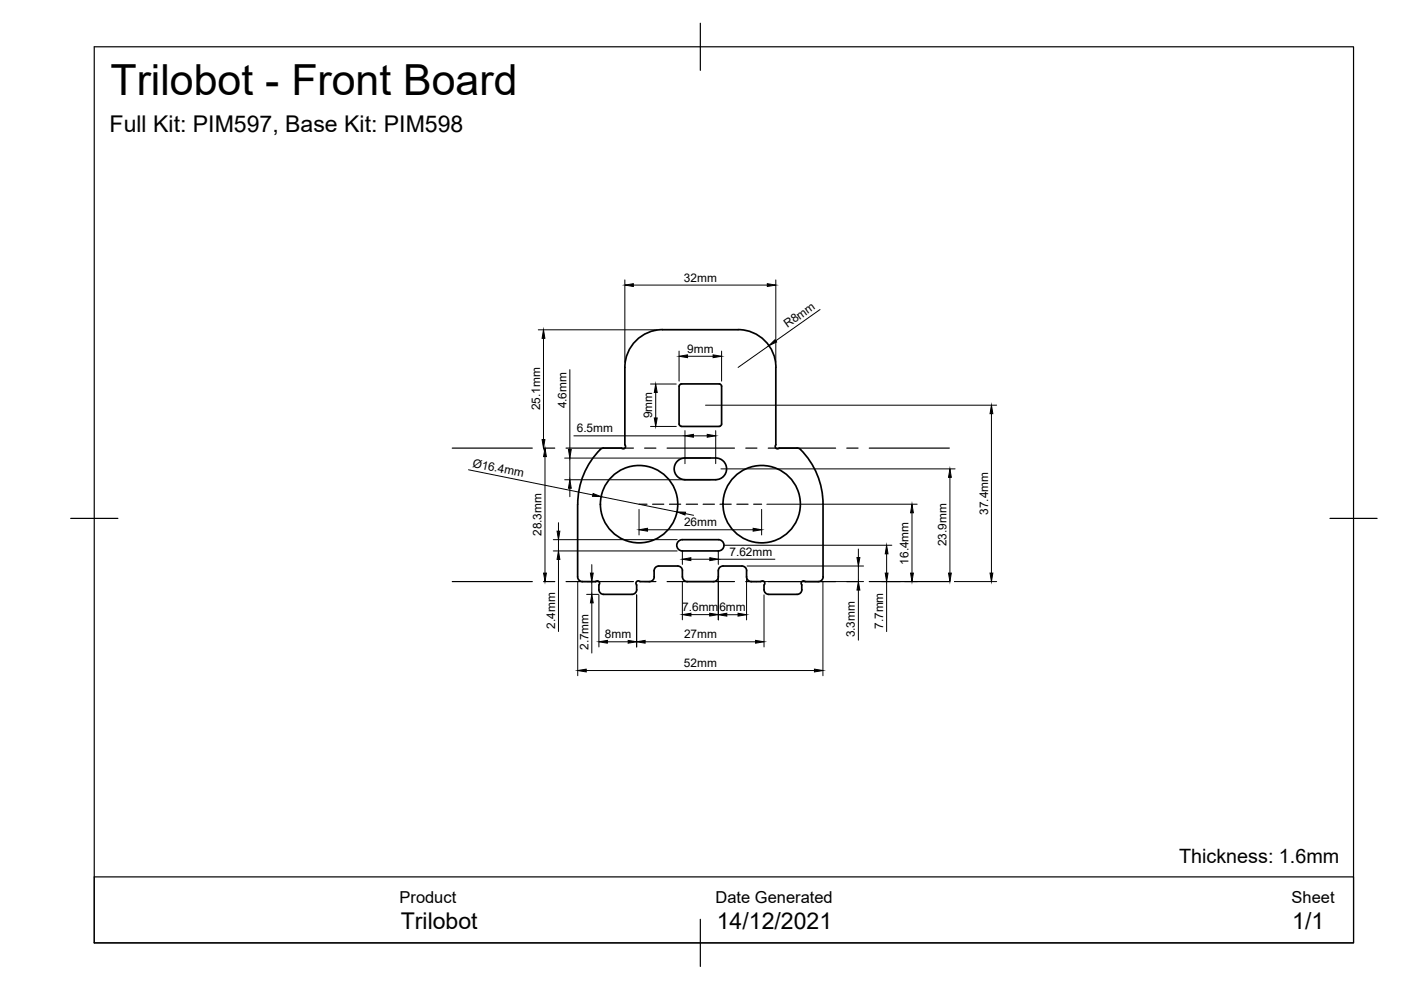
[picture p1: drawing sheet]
<svg xmlns="http://www.w3.org/2000/svg" width="297mm" height="210mm" viewBox="0 0 297 210" stroke-linecap="round" stroke-linejoin="round" font-family="sans-serif">
<!-- layer: Visible -->
<g fill="none" stroke="#000" stroke-width=".36">
<path d="M140.5 69.9h16M140.5 69.9a8 8 0 0 0-8 8v16.4a.5 .5 0 0 1 0 .7 .5 .5 0 0 1-.7 0h-3.8M156.5 69.9a8 8 0 0 1 8 8M164.5 77.9v16.4M128 95h-.3a15.6 15.6 0 0 0-5.2 11.9v15.4M143.6 97.8l1-.6 .6-.1h6.6a2.31 2.31 0 0 1 2.3 2.3 2.31 2.31 0 0 1-2.4 2.3h-6.5a2.3 2.3 0 0 1-2.1-1.4 2.3 2.3 0 0 1 .5-2.5zM144 81.9v8M144 89.9l.1 .2 .4 .3M144 81.9l.1-.3 .4-.2h8l.4 .2 .1 8.3-.3 .4-.2 .1M144.5 90.4h8M164.5 94.3a.5 .5 0 0 0 0 .7 .5 .5 0 0 0 .7 0h4.1a15.6 15.6 0 0 1 5.2 11.9v15.4M144.7 114.4h7.6a1.2 1.2 0 0 1 1.2 1.2 1.2 1.2 0 0 1-1.2 1.2h-7.6"/>
<path d="M144.7 114.4a1.2 1.2 0 0 0-1.2 1.2 1.2 1.2 0 0 0 1.2 1.2M122.5 122.3a1.01 1.01 0 0 0 1 1M123.5 123.3h2.8a.5 .5 0 0 1 .7 0 .5 .5 0 0 1 0 .7v1a1.01 1.01 0 0 0 1 1M138.7 122.3a1.01 1.01 0 0 1-1 1h-2a.5 .5 0 0 0-.7 0 .5 .5 0 0 0 0 .7v1a1.01 1.01 0 0 1-1 1h-6M144.7 121v1.3M144.7 121a1.01 1.01 0 0 0-1-1h-4a1.01 1.01 0 0 0-1 1v1.3M152.3 122.3a1.01 1.01 0 0 1-1 1h-5.6a1.01 1.01 0 0 1-1-1M157.3 120h-4a1.01 1.01 0 0 0-1 1v1.3M157.3 120a1.01 1.01 0 0 1 1 1M158.3 122.3a1.01 1.01 0 0 0 1 1h2a.5 .5 0 0 1 .7 0 .5 .5 0 0 1 0 .7v1a1.01 1.01 0 0 0 1 1h6a1.01 1.01 0 0 0 1-1v-1a.51 .51 0 0 1 0-.7 .51 .51 0 0 1 .7 0h2.8M158.3 121v1.3M174.5 122.3a1.01 1.01 0 0 1-1 1"/>
<circle cx="135.5" cy="106.9" r="8.2"/>
<circle cx="161.5" cy="106.9" r="8.2"/>
</g>
<!-- layer: Border -->
<path d="M20 9.9h267v190h-267zM148.5 4.9v10M15 109.9h10M282 109.9h10M148.5 194.9v10" fill="none" stroke="#000" stroke-width=".25"/>
<!-- layer: TitleBlock -->
<path d="M20 185.9h267v14h-267z" fill="none" stroke="#000" stroke-width=".25"/>
<!-- layer: Sketch3 -->
<g fill="none" stroke="#000" stroke-width=".25">
<path d="M95.9 95h17M115.3 95h2.3M120 95h14.3M136.7 95h2.4M141.4 95h14.3M158.1 95h2.4M162.9 95h14.3M179.5 95h2.4M184.3 95h17M135.5 106.9h1.7M138.4 106.9h2.3M141.9 106.9h2.4"/>
<path d="M145.5 106.9h2.4M149.1 106.9h2.4M152.7 106.9h2.3M156.2 106.9h2.4M159.8 106.9h1.7M95.9 123.3h17M115.3 123.3h2.3M120 123.3h14.3M136.7 123.3h2.4M141.4 123.3h14.3M158.1 123.3h2.4M162.9 123.3h14.3"/>
<path d="M179.5 123.3h2.4M184.3 123.3h17"/>
</g>
<!-- layer: Dimensions -->
<g fill="none" stroke="#000" stroke-width=".21">
<path d="M132.5 59.3v17.5M164.5 59.3v17.5M114.1 69.9h25.3M115.2 71.7v21.5M120.8 78.4v16.9M134.3 60.4h28.4M144 74.4v6.4M145.8 75.5h5.4M153 74.4v6.4M163 73.3l-6.5 4.6M173.9 65.6l-9.4 6.7M99.3 99.6l26.4 5.3"/>
<path d="M115.5 96.8v24.7M119.7 97.1h30.9M120.8 97.1v4.6M121.7 92.4h23.5M137.9 90.4h5.5M137.9 81.4h5.5M139 83.2v5.4M145.2 91.3v7M147 92.4h2.9M149.6 85.9h61.7M151.7 91.3v7M152.8 99.4h49.7"/>
<path d="M210.2 87.7v33.8M117.3 116.8h26.3M117.3 114.4h26.3M118.4 110.8v1.8M118.4 114.4v2.4M118.4 118.6v15.3M119.7 101.7h30.9M120.8 103.5v1.8M125.5 119.7v1.8M127.4 105.3l16.1 3.2M135.5 108v5.4M137.3 112.3h22.4"/>
<path d="M144.7 116.7v3M145.3 108.9l1.7 .4M146.5 118.6h4M152.3 116.7v3M152.3 118.6h12M153.4 115.6h35.7M161.5 108v5.4M162.6 106.9h31.9M182 116.4v1.8M188 117.4v4.1M193.4 108.7v12.8M201.4 101.2v20.3"/>
<path d="M122.5 123.4v19.9M124.4 126h2.5M124.6 123.3h2M125.5 123.3v2.7M125.5 127.8v10.7M127 126.1v11.1M128.8 136.1h4.4M135 126.1v11.1M136.8 136.1h23.4M144.7 123.4v8M146.5 130.3h4M152.3 122.1v9.3"/>
<path d="M154.1 130.3h2.4M158.3 122.1v9.3M158.4 120h24.7M160.4 123.3h22.7M162 126.1v11.1M174.5 123.4v19.9M182 120v3.3M182 125.1v10.6M186.9 123.3h4M188 123.3v10.6M191.9 123.3h2.6M202.4 123.3h8.9"/>
<path d="M124.3 142.2h48.4"/>
</g>
<g fill="#000" stroke="#000" stroke-width=".21">
<path d="M115.2 69.9l.3 1.8h-.6zM132.5 60.4l1.8-.3v.6zM144 75.5l1.8-.3v.6zM151.2 75.2l1.8 .3-1.8 .3zM162.7 60.1l1.8 .3-1.8 .3zM163 73.3l1.3-1.3 .4 .5zM114.9 93.2h.6l-.3 1.8zM115.5 95l.3 1.8h-.5zM120.5 95.3h.6l-.3 1.8zM138.7 88.6h.6l-.3 1.8zM139 81.4l.3 1.8h-.6zM145.2 92.4l1.8-.3v.6z"/>
<path d="M149.9 92.1l1.8 .3-1.8 .3zM210.2 85.9l.3 1.8h-.6zM118.1 112.6h.6l-.3 1.8zM118.4 116.8l.3 1.8h-.6zM120.8 101.7l.3 1.8h-.6zM125.8 104.6l1.6 .7-1.8-.1zM135.5 112.3l1.8-.3v.6zM143.5 108.5l1.9 .1-.2 .6zM144.7 118.6l1.8-.3v.6zM150.5 118.3l1.8 .3-1.8 .3zM159.7 112l1.8 .3-1.8 .3zM181.7 118.2h.6l-.3 1.8z"/>
<path d="M188 115.6l.3 1.8h-.6zM193.4 106.9l.3 1.8h-.6zM201.4 99.4l.3 1.8h-.6zM115.3 121.5h.5l-.3 1.8zM125.2 121.5h.6l-.3 1.8zM125.5 126l.3 1.8h-.6zM127 136.1l1.8-.3v.6zM133.2 135.8l1.8 .3-1.8 .3zM135 136.1l1.8-.3v.6zM144.7 130.3l1.8-.3v.6zM150.5 130l1.8 .3-1.8 .3zM152.3 130.3l1.8-.3v.6z"/>
<path d="M156.5 130l1.8 .3-1.8 .3zM160.2 135.8l1.8 .3-1.8 .3zM182 123.3l.3 1.8h-.6zM187.7 121.5h.6l-.3 1.8zM193.1 121.5h.6l-.3 1.8zM201.1 121.5h.6l-.3 1.8zM209.9 121.5h.6l-.3 1.8zM122.5 142.2l1.8-.3v.6zM172.7 141.9l1.8 .3-1.8 .3z"/>
</g>
<text font-size="9.1" x="23.4" y="20.2">Trilobot - Front Board</text>
<g font-size="4.9">
<text x="23.2" y="28.1">Full Kit: PIM597, Base Kit: PIM598</text>
<text x="85" y="196.9">Trilobot</text>
<text x="152" y="196.9">14/12/2021</text>
<text x="274" y="196.9">1/1</text>
</g>
<text font-size="4.2" x="250" y="182.9">Thickness: 1.6mm</text>
<g font-size="3.5">
<text x="84.7" y="191.4">Product</text>
<text x="151.7" y="191.5">Date Generated</text>
<text x="273.8" y="191.5">Sheet</text>
</g>
<g font-size="2.5">
<text x="145" y="59.7">32mm</text>
<text x="167" y="69.6" transform="rotate(-35 167 69.6)">R8mm</text>
<text x="145.7" y="74.8">9mm</text>
<text x="114.5" y="87" transform="rotate(-90 114.5 87)">25.1mm</text>
<text x="120.1" y="86.6" transform="rotate(-90 120.1 86.6)">4.6mm</text>
<text x="138.3" y="88.7" transform="rotate(-90 138.3 88.7)">9mm</text>
<text x="122.3" y="91.7">6.5mm</text>
<text x="100.1" y="99" transform="rotate(12 100.1 99)">Ø16.4mm</text>
<text x="114.8" y="113.7" transform="rotate(-90 114.8 113.7)">28.3mm</text>
<text x="145" y="111.6">26mm</text>
<text x="209.5" y="109.1" transform="rotate(-90 209.5 109.1)">37.4mm</text>
<text x="154.7" y="117.8">7.62mm</text>
<text x="192.6" y="119.7" transform="rotate(-90 192.6 119.7)">16.4mm</text>
<text x="200.7" y="115.9" transform="rotate(-90 200.7 115.9)">23.9mm</text>
<text x="144.7" y="129.6">7.6mm</text>
<text x="152.5" y="129.6">6mm</text>
<text x="117.7" y="133.3" transform="rotate(-90 117.7 133.3)">2.4mm</text>
<text x="124.8" y="137.8" transform="rotate(-90 124.8 137.8)">2.7mm</text>
<text x="128.3" y="135.4">8mm</text>
<text x="145" y="135.4">27mm</text>
<text x="181.3" y="135.1" transform="rotate(-90 181.3 135.1)">3.3mm</text>
<text x="187.3" y="133.3" transform="rotate(-90 187.3 133.3)">7.7mm</text>
<text x="145" y="141.4">52mm</text>
</g>
</svg>
